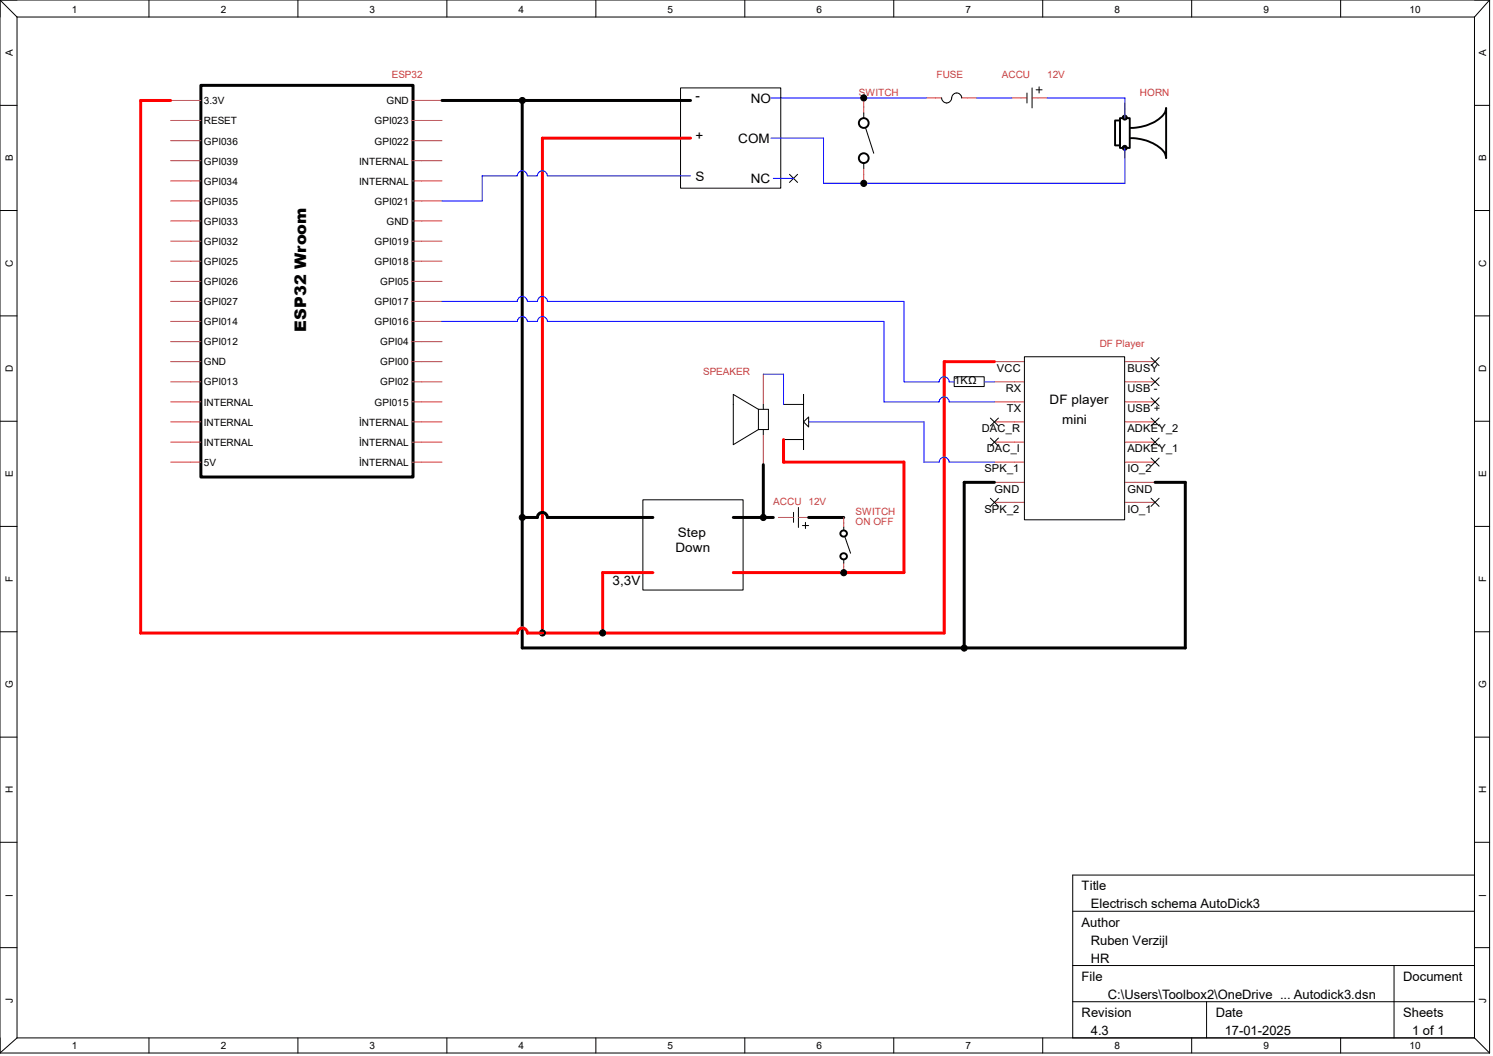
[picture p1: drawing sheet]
<svg xmlns="http://www.w3.org/2000/svg" width="297mm" height="210mm" viewBox="0 0 297 210" stroke-linecap="round" stroke-linejoin="round" font-family="sans-serif">
<g fill="none" stroke="#c04040" stroke-width=".2">
<path d="M34 20h6M81.9 20h6M171.8 19.5v3M184.3 19.5h3M191.3 19.5h3M201.3 19.5h3M205.3 19.5h3M34 24h6M34 28h6M34 32h6M34 36h6M34 40h6"/>
<path d="M81.9 24h6M81.9 28h6M81.9 32h6M81.9 36h6M81.9 40h6M171.8 33.5v2.9M223.8 20.5v3M223.8 29.5v2M34 43.9h6M34 48h6M34 51.9h6M34 56h6"/>
<path d="M34 59.9h6M81.9 43.9h6M81.9 48h6M81.9 51.9h6M81.9 56h6M81.9 59.9h6M34 63.9h6M34 67.9h6M34 71.9h6M34 75.9h6M34 79.9h6M81.9 63.9h6"/>
<path d="M81.9 67.9h6M81.9 71.9h6M81.9 75.9h6M81.9 79.9h6M151.8 74.4v6M197.8 71.9h6M197.8 75.9h6M197.8 79.9h6M223.8 71.9h6M223.8 75.9h6M223.8 79.9h6M34 83.9h6"/>
<path d="M34 87.9h6M34 91.9h6M81.9 83.9h6M81.9 87.9h6M81.9 91.9h6M151.8 86.4v6M197.8 83.9h6M197.8 87.9h6M197.8 91.9h6M197.8 95.9h6M197.8 99.9h6M223.8 83.9h6"/>
<path d="M223.8 87.9h6M223.8 91.9h6M223.8 95.9h6M223.8 99.9h6M154.9 102.9h3M158.8 102.9h3M167.9 102.9v2M167.9 112v1.9"/>
</g>
<g fill="none" stroke="#000" stroke-width=".2">
<path d="M0 0h296.3M0 0v209.4M0 0l3.4 3.4M3.4 3.4h289.9M3.4 3.4v203M29.6 0v3.4M59.3 0v3.4M88.9 0v3.4M118.5 0v3.4M135.4 17.5h19.9v19.9h-19.9zM148.2 0v3.4M177.8 0v3.4"/>
<path d="M191.3 19.5a1.03 1.03 0 0 0-1.2-1 1.03 1.03 0 0 0-.8 1.3 1 1 0 0 1-1.1 .6 1 1 0 0 1-.9-.9M204.3 18.5v2M205.3 17.5v4M206.1 17.9h1.2M206.7 17.3v1.2M207.4 0v3.4M237.1 0v3.4M266.7 0v3.4M293.3 3.4v203M296.3 0v209.4M296.3 0l-3 3.4M0 21h3.4"/>
<path d="M157.1 34.7l1.6 1.6M158.7 34.7l-1.6 1.6M171.8 22.5v1M171.8 32.5v1M172.2 25.4l1.6 5.1M293.3 21h3M0 41.9h3.4M293.3 41.9h3M0 62.8h3.4M189.8 74.9h6v2h-6zM203.8 71h19.9v32.4h-19.9zM229 79.1l1.6 1.6"/>
<path d="M229 75.1l1.6 1.6M229 71.1l1.6 1.6M230.6 79.1l-1.6 1.6M230.6 75.1l-1.6 1.6M230.6 71.1l-1.6 1.6M293.3 62.8h3M0 83.8h3.4M127.9 99.4h19.9v17.9h-19.9zM150.9 85.4h.1M150.9 81.4l-5-3v10l5-3M150.9 81.4h2v4h-2M150.9 81.4v4"/>
<path d="M151.8 80.4v1M151.8 85.4v1M155.9 80.4h4v-2v11v-2h-4M159.9 83.9l1-1v2zM197 83.1l1.6 1.6M197 87.1l1.6 1.6M197 99.1l1.6 1.6M198.6 83.1l-1.6 1.6M198.6 87.1l-1.6 1.6M198.6 99.1l-1.6 1.6M229 91.1l1.6 1.6M229 87.1l1.6 1.6"/>
<path d="M229 83.1l1.6 1.6M229 99.1l1.6 1.6M230.6 91.1l-1.6 1.6M230.6 87.1l-1.6 1.6M230.6 83.1l-1.6 1.6M230.6 99.1l-1.6 1.6M293.3 83.8h3M0 104.7h3.4M157.9 101.9v2M158.8 100.9v4M159.6 104.5h1.3M160.2 103.9v1.2"/>
<path d="M167.9 111.3v.7M167.9 104.9v.6M168.1 106.7l1.1 3.3M293.3 104.7h3M0 125.6h3.4M293.3 125.6h3M0 146.6h3.4M293.3 146.6h3M0 167.5h3.4M293.3 174h-79.9v32.4M293.3 167.5h3M0 188.5h3.4"/>
<path d="M213.4 181.2h79.9M213.4 192h79.9M213.4 199.2h79.9M240 199.2v7.2M277.3 192v14.4M293.3 188.5h3M0 209.4h296.3M3.4 206.4h289.9M3.4 206.4l-3.4 3M29.6 206.4v3M59.3 206.4v3M88.9 206.4v3"/>
<path d="M118.5 206.4v3M148.2 206.4v3M177.8 206.4v3M207.4 206.4v3M237.1 206.4v3M266.7 206.4v3M293.3 206.4l3 3"/>
</g>
<path d="M40 17h42.2v77.9h-42.2zM87.9 20h49.5M103.9 20v108.9h131.9v-33h-6M151.8 92.4v10.5M197.8 95.9h-6v33M103.9 102.9h3a1 1 0 0 1 1-1 1 1 0 0 1 1 1h21M145.9 102.9h7.9M160.9 102.9h7" fill="none" stroke="#000" stroke-width=".59"/>
<g fill="#000" stroke="#000" stroke-width=".2">
<circle cx="103.9" cy="20" r=".61"/>
<circle cx="171.8" cy="19.5" r=".6"/>
<circle cx="171.8" cy="36.5" r=".6"/>
<circle cx="223.8" cy="23.4" r=".49"/>
<circle cx="223.8" cy="29.4" r=".49"/>
<circle cx="103.9" cy="102.9" r=".61"/>
<circle cx="151.8" cy="102.9" r=".6"/>
<circle cx="167.8" cy="113.9" r=".6"/>
<circle cx="107.9" cy="125.9" r=".6"/>
<circle cx="119.9" cy="125.9" r=".6"/>
<circle cx="191.8" cy="128.9" r=".6"/>
</g>
<g fill="none" stroke="#000" stroke-width=".38">
<path d="M221.8 24h1v4.9h-1zM222.8 23.5h1.9v5.9h-1.9zM224.8 25.4a8.6 8.6 0 0 0 7-3l.2-.9v10a4.2 4.2 0 0 0-3.1-3.2 9.7 9.7 0 0 0-4-.8"/>
<circle cx="171.8" cy="24.5" r=".97"/>
<circle cx="171.8" cy="31.5" r=".97"/>
<circle cx="167.8" cy="106.1" r=".64"/>
<circle cx="167.8" cy="110.7" r=".64"/>
</g>
<path d="M153.4 19.5h30.9M194.3 19.5h7M208.3 19.5h15.5v4M137.4 35h-28.5a1 1 0 0 0-1-1 1 1 0 0 0-1 1h-2a1 1 0 0 0-1-1 1 1 0 0 0-1 1h-7v5h-8M153.4 27.5h10.4v8.9h60v-6.9M153.8 35.5h4.1M87.9 59.9h15a1 1 0 0 1 1-1 1 1 0 0 1 1 1h2a1 1 0 0 1 1-1 1 1 0 0 1 1 1h70.9v16h7a1 1 0 0 1 1-1 1 1 0 0 1 1 1h1M87.9 63.9h15a1 1 0 0 1 1-1 1 1 0 0 1 1 1h2a1 1 0 0 1 1-1 1 1 0 0 1 1 1h67v16h10.9a1 1 0 0 1 1-1 1 1 0 0 1 1 1h9M87.9 63.9h.1M151.8 74.4h4.1v6M195.8 75.9h2M160.9 83.9h22.9v8h3a1 1 0 0 1 1-1 1 1 0 0 1 1 1h9" fill="none" stroke="#00f" stroke-width=".2"/>
<path d="M34 20h-6v105.9h74.9a1 1 0 0 1 1-1 1 1 0 0 1 1 1h82.9v-54h10M137.4 27.5h-29.5v98.4M155.9 87.4v4.5h23.9v22h-33.9M129.9 113.9h-10v12" fill="none" stroke="#f00" stroke-width=".59"/>
<text font-size="3.2" x="60.9" y="66" transform="rotate(-90 60.9 66)">ESP32 Wroom</text>
<g font-size="2.6">
<text x="138.4" y="19.9">-</text>
<text x="149.3" y="20.4">NO</text>
<text x="138.4" y="27.9">+</text>
<text x="146.9" y="28.4">COM</text>
<text x="138.4" y="35.9">S</text>
<text x="149.3" y="36.4">NC</text>
<text x="208.8" y="80.4">DF player</text>
<text x="211.3" y="84.4">mini</text>
<text x="134.9" y="106.8">Step</text>
<text x="134.4" y="109.9">Down</text>
<text x="121.9" y="116.3">3,3V</text>
<text x="215.2" y="177.1">Title</text>
<text x="215.2" y="184.3">Author</text>
<text x="217" y="180.7">Electrisch schema AutoDick3</text>
<text x="217" y="187.9">Ruben Verzijl</text>
<text x="217" y="191.5">HR</text>
<text x="215.2" y="195.1">File</text>
<text x="279.1" y="195.1">Document</text>
<text x="215.2" y="202.3">Revision</text>
<text x="220.4" y="198.7">C:\Users\Toolbox2\OneDrive ... Autodick3.dsn</text>
<text x="241.9" y="202.3">Date</text>
<text x="279.2" y="202.3">Sheets</text>
<text x="217" y="205.9">4.3</text>
<text x="243.6" y="205.9">17-01-2025</text>
<text x="280.9" y="205.9">1 of 1</text>
</g>
<g font-size="2.2">
<text x="189.8" y="76.5">1KΩ</text>
<text x="198.3" y="74">VCC</text>
<text x="200.1" y="78">RX</text>
<text x="224.3" y="78">USB -</text>
<text x="224.3" y="74">BUSY</text>
<text x="200.3" y="82">TX</text>
<text x="224.3" y="82">USB +</text>
<text x="195.3" y="85.9">DAC_R</text>
<text x="196.3" y="90">DAC_I</text>
<text x="224.3" y="90">ADKEY_1</text>
<text x="224.3" y="85.9">ADKEY_2</text>
<text x="195.8" y="93.9">SPK_1</text>
<text x="224.3" y="93.9">IO_2</text>
<text x="195.8" y="101.9">SPK_2</text>
<text x="197.8" y="98">GND</text>
<text x="224.3" y="101.9">IO_1</text>
<text x="224.3" y="98">GND</text>
</g>
<g font-size="2">
<text x="14.3" y="2.6">1</text>
<text x="43.9" y="2.6">2</text>
<text x="73.5" y="2.6">3</text>
<text x="103.2" y="2.6">4</text>
<text x="132.8" y="2.6">5</text>
<text x="162.4" y="2.6">6</text>
<text x="192.1" y="2.6">7</text>
<text x="221.7" y="2.6">8</text>
<text x="251.3" y="2.6">9</text>
<text x="280.4" y="2.6">10</text>
<text x="2.5" y="11.1" transform="rotate(-90 2.5 11.1)">A</text>
<text x="295.7" y="11.1" transform="rotate(-90 295.7 11.1)">A</text>
<text x="40.6" y="20.7">3.3V</text>
<text x="76.9" y="20.7">GND</text>
<text x="40.6" y="24.7">RESET</text>
<text x="40.6" y="28.7">GPI036</text>
<text x="74.5" y="24.7">GPI023</text>
<text x="74.5" y="28.7">GPI022</text>
<text x="2.5" y="32.1" transform="rotate(-90 2.5 32.1)">B</text>
<text x="40.6" y="32.7">GPI039</text>
<text x="71.5" y="32.7">INTERNAL</text>
<text x="295.7" y="32.1" transform="rotate(-90 295.7 32.1)">B</text>
<text x="40.6" y="36.7">GPI034</text>
<text x="40.6" y="40.7">GPI035</text>
<text x="71.5" y="36.7">INTERNAL</text>
<text x="74.5" y="40.7">GPI021</text>
<text x="40.6" y="44.7">GPI033</text>
<text x="76.9" y="44.7">GND</text>
<text x="2.5" y="53.1" transform="rotate(-90 2.5 53.1)">C</text>
<text x="40.6" y="48.7">GPI032</text>
<text x="40.6" y="52.7">GPI025</text>
<text x="74.5" y="48.7">GPI019</text>
<text x="74.5" y="52.7">GPI018</text>
<text x="295.7" y="53.1" transform="rotate(-90 295.7 53.1)">C</text>
<text x="40.6" y="56.7">GPI026</text>
<text x="75.6" y="56.7">GPI05</text>
<text x="40.6" y="60.7">GPI027</text>
<text x="40.6" y="64.7">GPI014</text>
<text x="74.5" y="60.7">GPI017</text>
<text x="74.5" y="64.7">GPI016</text>
<text x="40.6" y="68.7">GPI012</text>
<text x="75.6" y="68.7">GPI04</text>
<text x="2.5" y="74" transform="rotate(-90 2.5 74)">D</text>
<text x="40.6" y="72.7">GND</text>
<text x="40.6" y="76.7">GPI013</text>
<text x="75.6" y="72.7">GPI00</text>
<text x="75.6" y="76.7">GPI02</text>
<text x="295.7" y="74" transform="rotate(-90 295.7 74)">D</text>
<text x="40.6" y="80.7">INTERNAL</text>
<text x="74.5" y="80.7">GPI015</text>
<text x="40.6" y="84.7">INTERNAL</text>
<text x="40.6" y="88.7">INTERNAL</text>
<text x="71.5" y="84.7">ÌNTERNAL</text>
<text x="71.5" y="88.7">ÌNTERNAL</text>
<text x="2.5" y="94.9" transform="rotate(-90 2.5 94.9)">E</text>
<text x="40.6" y="92.7">5V</text>
<text x="71.5" y="92.7">ÌNTERNAL</text>
<text x="295.7" y="94.9" transform="rotate(-90 295.7 94.9)">E</text>
<text x="2.5" y="115.8" transform="rotate(-90 2.5 115.8)">F</text>
<text x="295.7" y="115.8" transform="rotate(-90 295.7 115.8)">F</text>
<text x="2.5" y="136.9" transform="rotate(-90 2.5 136.9)">G</text>
<text x="295.7" y="136.9" transform="rotate(-90 295.7 136.9)">G</text>
<text x="2.5" y="157.8" transform="rotate(-90 2.5 157.8)">H</text>
<text x="295.7" y="157.8" transform="rotate(-90 295.7 157.8)">H</text>
<text x="2.5" y="178.3" transform="rotate(-90 2.5 178.3)">I</text>
<text x="295.7" y="178.3" transform="rotate(-90 295.7 178.3)">I</text>
<text x="2.5" y="199.4" transform="rotate(-90 2.5 199.4)">J</text>
<text x="295.7" y="199.4" transform="rotate(-90 295.7 199.4)">J</text>
<text x="14.3" y="208.6">1</text>
<text x="43.9" y="208.6">2</text>
<text x="73.5" y="208.6">3</text>
<text x="103.2" y="208.6">4</text>
<text x="132.8" y="208.6">5</text>
<text x="162.4" y="208.6">6</text>
<text x="192.1" y="208.6">7</text>
<text x="221.7" y="208.6">8</text>
<text x="251.3" y="208.6">9</text>
<text x="280.4" y="208.6">10</text>
</g>
<g font-size="2" fill="#c04040">
<text x="77.9" y="15.6">ESP32</text>
<text x="186.3" y="15.6">FUSE</text>
<text x="199.3" y="15.6">ACCU</text>
<text x="208.3" y="15.6">12V</text>
<text x="170.9" y="19">SWITCH</text>
<text x="226.8" y="19">HORN</text>
<text x="218.8" y="69">DF Player</text>
<text x="139.9" y="74.5">SPEAKER</text>
<text x="153.8" y="100.5">ACCU</text>
<text x="160.9" y="100.5">12V</text>
<text x="170.2" y="104.5">ON OFF</text>
<text x="170.2" y="102.5">SWITCH</text>
</g>
</svg>
